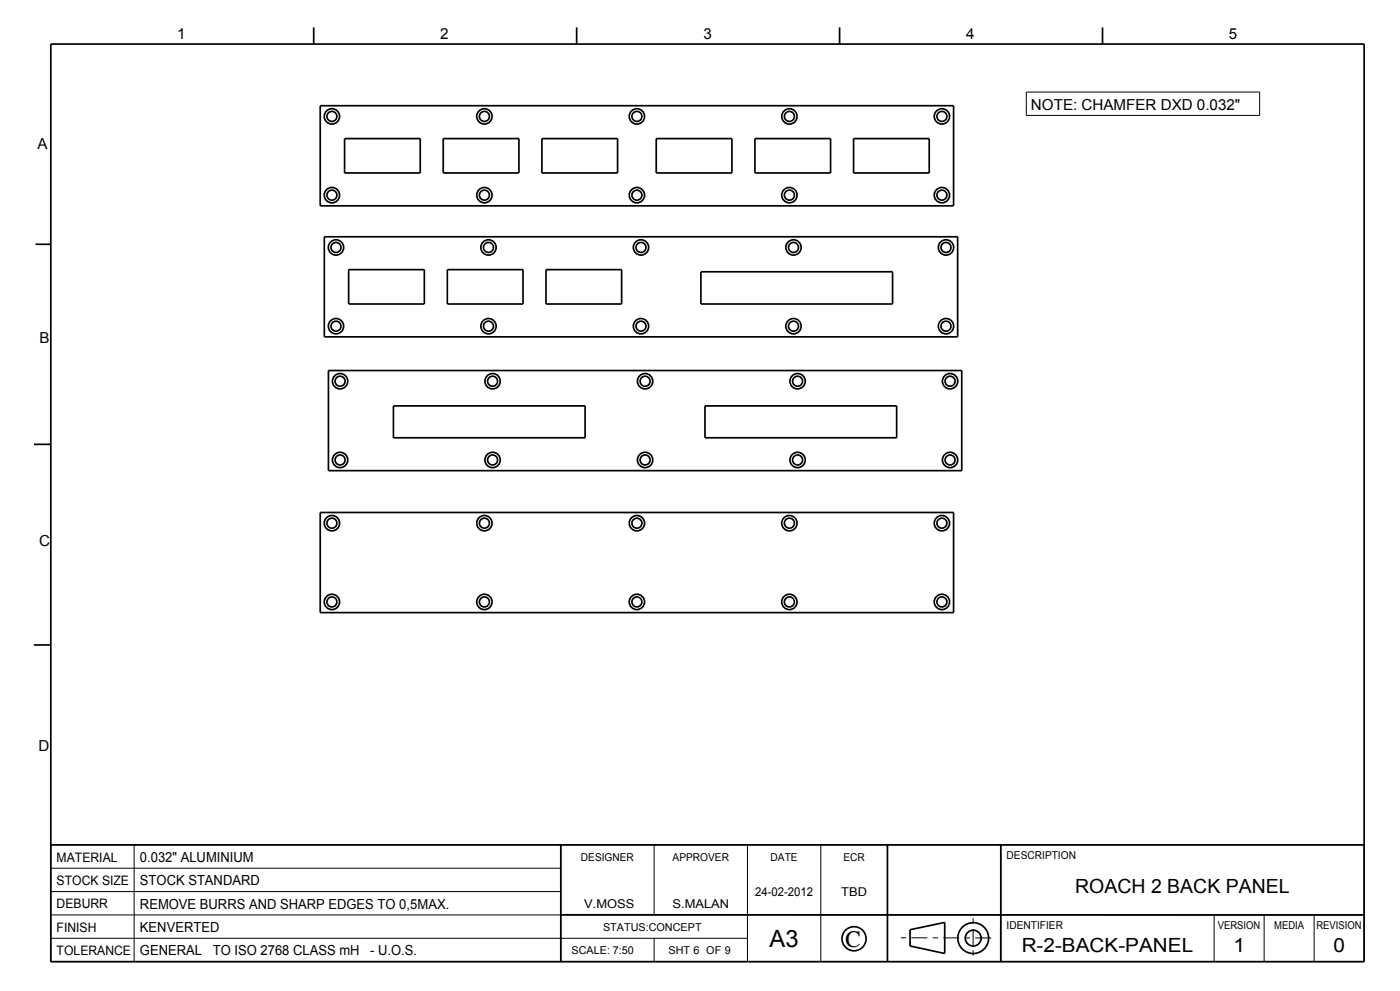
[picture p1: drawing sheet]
<svg xmlns="http://www.w3.org/2000/svg" width="420mm" height="297mm" viewBox="0 0 420 297" stroke-linecap="round" stroke-linejoin="round" font-family="sans-serif">
<g fill="none" stroke="#000" stroke-width=".3">
<path d="M307.9 27.6h70v7h-70zM15.2 253.2h394v35h-394zM40.2 253.2v35M168.2 253.2v35M196.2 253.2v21M224.2 253.2v35M246.2 253.2v35M266.2 253.2v35M300.2 253.2v35M15.2 274.2h394M15.2 267.2h153M15.2 260.2h153"/>
<path d="M364.2 274.2v14M379.2 274.2v14M394.2 274.2v14M15.2 281.2h209M196.2 281.2v7"/>
</g>
<g fill="none" stroke="#000" stroke-width=".51">
<path d="M15.2 13.2h394v275h-394zM94.1 8.2v5M173 8.2v5M251.9 8.2v5M330.8 8.2v5M96.1 31.7h190v30h-190zM103.4 41.5h22.7v10.3h-22.7zM133 41.5h22.7v10.3h-22.7zM162.6 41.5h22.7v10.3h-22.7zM196.9 41.5h22.7v10.3h-22.7zM226.5 41.5h22.7v10.3h-22.7zM256.1 41.5h22.7v10.3h-22.7z"/>
<path d="M10.7 73.2h4.5M97.3 71h190v30h-190zM104.6 80.8h22.7v10.3h-22.7zM134.2 80.8h22.7v10.3h-22.7zM163.8 80.8h22.7v10.3h-22.7zM210.3 81.5h57.5v9.6h-57.5zM98.5 111h190v30h-190zM10.2 133.2h5M118 121.6h57.5v9.6h-57.5zM211.5 121.6h57.5v9.6h-57.5zM96.1 153.6h190v30h-190zM10.1 193.3h5"/>
<path d="M15.2 253.2h394M168.2 253.2v35M266.2 253.2v35M300.2 253.2v35M168.2 274.2h241M273 278.6l10.4-2.1v9.3l-10.4-2.3M273 278.7v4.9"/>
<circle cx="99.6" cy="34.9" r="2.3"/>
<circle cx="99.6" cy="34.9" r="1.5"/>
<circle cx="145.3" cy="34.9" r="2.3"/>
<circle cx="145.3" cy="34.9" r="1.5"/>
<circle cx="191.1" cy="34.9" r="2.3"/>
<circle cx="191.1" cy="34.9" r="1.5"/>
<circle cx="236.8" cy="34.9" r="2.3"/>
<circle cx="236.8" cy="34.9" r="1.5"/>
<circle cx="282.6" cy="34.9" r="2.3"/>
<circle cx="282.6" cy="34.9" r="1.5"/>
<circle cx="99.6" cy="58.5" r="2.3"/>
<circle cx="99.6" cy="58.5" r="1.5"/>
<circle cx="145.3" cy="58.5" r="2.3"/>
<circle cx="145.3" cy="58.5" r="1.5"/>
<circle cx="191.1" cy="58.5" r="2.3"/>
<circle cx="191.1" cy="58.5" r="1.5"/>
<circle cx="236.8" cy="58.5" r="2.3"/>
<circle cx="236.8" cy="58.5" r="1.5"/>
<circle cx="282.6" cy="58.5" r="2.3"/>
<circle cx="282.6" cy="58.5" r="1.5"/>
<circle cx="100.8" cy="74.2" r="2.3"/>
<circle cx="100.8" cy="74.2" r="1.5"/>
<circle cx="146.5" cy="74.2" r="2.3"/>
<circle cx="146.5" cy="74.2" r="1.5"/>
<circle cx="192.3" cy="74.2" r="2.3"/>
<circle cx="192.3" cy="74.2" r="1.5"/>
<circle cx="238" cy="74.2" r="2.3"/>
<circle cx="238" cy="74.2" r="1.5"/>
<circle cx="283.8" cy="74.2" r="2.3"/>
<circle cx="283.8" cy="74.2" r="1.5"/>
<circle cx="100.8" cy="97.8" r="2.3"/>
<circle cx="100.8" cy="97.8" r="1.5"/>
<circle cx="146.5" cy="97.8" r="2.3"/>
<circle cx="146.5" cy="97.8" r="1.5"/>
<circle cx="192.3" cy="97.8" r="2.3"/>
<circle cx="192.3" cy="97.8" r="1.5"/>
<circle cx="238" cy="97.8" r="2.3"/>
<circle cx="238" cy="97.8" r="1.5"/>
<circle cx="283.8" cy="97.8" r="2.3"/>
<circle cx="283.8" cy="97.8" r="1.5"/>
<circle cx="102" cy="114.2" r="2.3"/>
<circle cx="102" cy="114.2" r="1.5"/>
<circle cx="147.8" cy="114.2" r="2.3"/>
<circle cx="147.8" cy="114.2" r="1.5"/>
<circle cx="193.5" cy="114.2" r="2.3"/>
<circle cx="193.5" cy="114.2" r="1.5"/>
<circle cx="239.3" cy="114.2" r="2.3"/>
<circle cx="239.3" cy="114.2" r="1.5"/>
<circle cx="285" cy="114.2" r="2.3"/>
<circle cx="285" cy="114.2" r="1.5"/>
<circle cx="102" cy="137.8" r="2.3"/>
<circle cx="102" cy="137.8" r="1.5"/>
<circle cx="147.8" cy="137.8" r="2.3"/>
<circle cx="147.8" cy="137.8" r="1.5"/>
<circle cx="193.5" cy="137.8" r="2.3"/>
<circle cx="193.5" cy="137.8" r="1.5"/>
<circle cx="239.3" cy="137.8" r="2.3"/>
<circle cx="239.3" cy="137.8" r="1.5"/>
<circle cx="285" cy="137.8" r="2.3"/>
<circle cx="285" cy="137.8" r="1.5"/>
<circle cx="99.6" cy="156.8" r="2.3"/>
<circle cx="99.6" cy="156.8" r="1.5"/>
<circle cx="145.3" cy="156.8" r="2.3"/>
<circle cx="145.3" cy="156.8" r="1.5"/>
<circle cx="191.1" cy="156.8" r="2.3"/>
<circle cx="191.1" cy="156.8" r="1.5"/>
<circle cx="236.8" cy="156.8" r="2.3"/>
<circle cx="236.8" cy="156.8" r="1.5"/>
<circle cx="282.6" cy="156.8" r="2.3"/>
<circle cx="282.6" cy="156.8" r="1.5"/>
<circle cx="99.6" cy="180.4" r="2.3"/>
<circle cx="99.6" cy="180.4" r="1.5"/>
<circle cx="145.3" cy="180.4" r="2.3"/>
<circle cx="145.3" cy="180.4" r="1.5"/>
<circle cx="191.1" cy="180.4" r="2.3"/>
<circle cx="191.1" cy="180.4" r="1.5"/>
<circle cx="236.8" cy="180.4" r="2.3"/>
<circle cx="236.8" cy="180.4" r="1.5"/>
<circle cx="282.6" cy="180.4" r="2.3"/>
<circle cx="282.6" cy="180.4" r="1.5"/>
<circle cx="256.2" cy="281.3" r="3.6"/>
<circle cx="292" cy="281.2" r="4.6"/>
<circle cx="292" cy="281.2" r="2.37"/>
</g>
<path d="M291.9 275.2v12M270.2 281l28.4 .1" fill="none" stroke="#000" stroke-width=".3" stroke-dasharray="1.6 1.6 4.8 1.6" stroke-linecap="butt"/>
<text font-size="7.2" x="230.9" y="284">A3</text>
<text font-size="7" x="253.5" y="283.8">C</text>
<g font-size="5.8">
<text x="322.6" y="267.7">ROACH 2 BACK PANEL</text>
<text x="306.5" y="285.2">R-2-BACK-PANEL</text>
<text x="370" y="285.2">1</text>
<text x="400" y="285.2">0</text>
</g>
<g font-size="4.6">
<text x="53.1" y="11.6">1</text>
<text x="132" y="11.8">2</text>
<text x="211" y="11.8">3</text>
<text x="289.8" y="11.8">4</text>
<text x="368.7" y="11.8">5</text>
<text x="309.3" y="32.8">NOTE: CHAMFER DXD 0.032&quot;</text>
<text x="11.3" y="44.7">A</text>
<text x="11.8" y="102.7">B</text>
<text x="11.7" y="163.7">C</text>
<text x="11.6" y="224.9">D</text>
</g>
<g font-size="4.2">
<text x="42" y="258.3">0.032&quot; ALUMINIUM</text>
<text x="42" y="265.3">STOCK STANDARD</text>
<text x="42" y="272.3">REMOVE BURRS AND SHARP EDGES TO 0,5MAX.</text>
<text x="42" y="279.3">KENVERTED</text>
<text x="42" y="286.3">GENERAL</text>
<text x="63.9" y="286.3">TO ISO 2768 CLASS mH</text>
<text x="111.1" y="286.3">- U.O.S.</text>
</g>
<g font-size="3.9">
<text x="17" y="258.2">MATERIAL</text>
<text x="17" y="265.2">STOCK SIZE</text>
<text x="17" y="272.2">DEBURR</text>
<text x="17" y="279.2">FINISH</text>
<text x="17" y="286.2">TOLERANCE</text>
</g>
<g font-size="3.6">
<text x="226.5" y="268.6">24-02-2012</text>
<text x="252.4" y="268.6">TBD</text>
<text x="175.3" y="272.1">V.MOSS</text>
<text x="201.7" y="272.1">S.MALAN</text>
</g>
<g font-size="3.3">
<text x="174.3" y="258">DESIGNER</text>
<text x="201.8" y="258">APPROVER</text>
<text x="231.2" y="258">DATE</text>
<text x="253" y="258">ECR</text>
<text x="302" y="257.5">DESCRIPTION</text>
<text x="180.9" y="279">STATUS:CONCEPT</text>
<text x="302" y="278.5">IDENTIFIER</text>
<text x="365.3" y="278.5">VERSION</text>
<text x="382.2" y="278.5">MEDIA</text>
<text x="394.9" y="278.5">REVISION</text>
<text x="171.5" y="286">SCALE: 7:50</text>
<text x="200.5" y="286">SHT 6 OF 9</text>
</g>
</svg>
